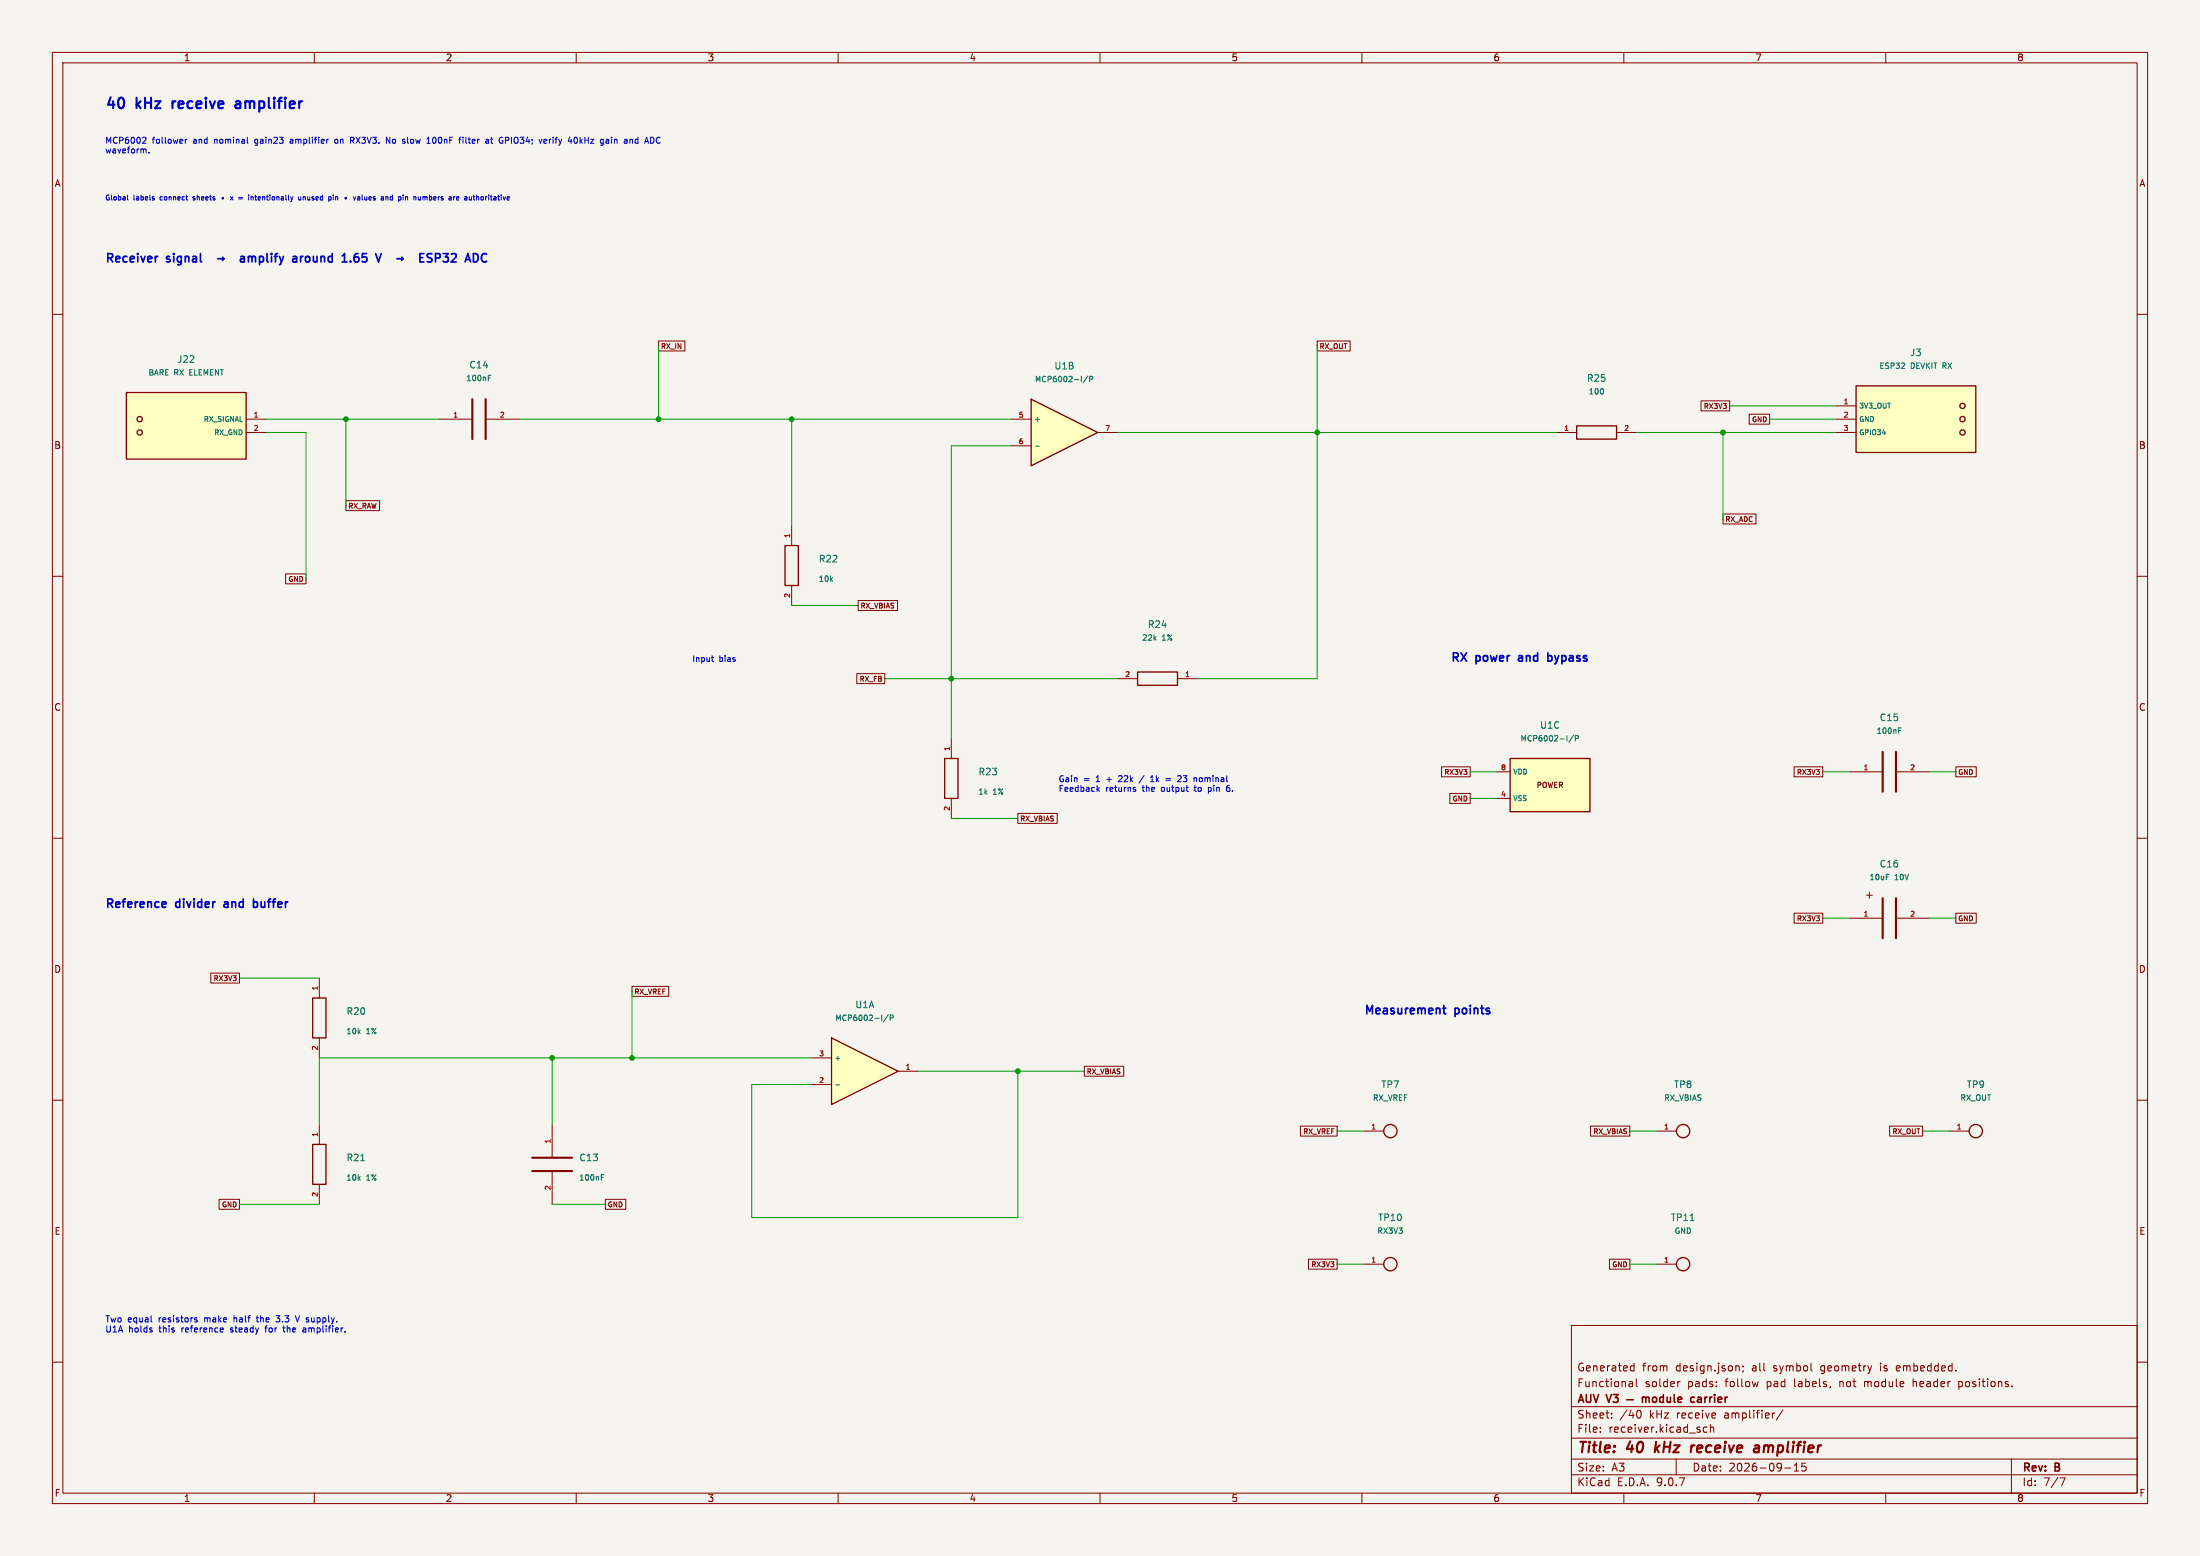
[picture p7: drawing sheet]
(kicad_sch (version 20250114) (generator "eeschema") (generator_version "9.0") (paper "A3") (title_block (title "40 kHz receive amplifier") (date "2026-09-15") (rev "B") (company "AUV V3 — module carrier") (comment 1 "Functional solder pads: follow pad labels, not module header positions.") (comment 2 "Generated from design.json; all symbol geometry is embedded."))
(lib_symbols
(symbol "AUV:J3" (pin_names (offset 0.508)) (exclude_from_sim no) (in_bom yes) (on_board yes) (property "Reference" "J" (at 0 0 0) (effects (font (size 1 1))))(property "Value" "ESP32 DEVKIT RX" (at 0 0 0) (effects (font (size 1 1))))(property "Footprint" "AUV_WirePads:WirePads_1x03" (at 0 0 0) (effects (font (size 1 1)) (hide yes)))(property "Datasheet" "" (at 0 0 0) (effects (font (size 1 1)) (hide yes)))
(symbol "J3_1_1" (rectangle (start -11.43 6.35) (end 11.43 -6.35) (stroke (width 0.254) (type default)) (fill (type background))) (circle (center 8.89 2.54) (radius 0.5) (stroke (width 0.254) (type default)) (fill (type none))) (circle (center 8.89 0) (radius 0.5) (stroke (width 0.254) (type default)) (fill (type none))) (circle (center 8.89 -2.54) (radius 0.5) (stroke (width 0.254) (type default)) (fill (type none))) (pin passive line (at -15.24 2.54 0) (length 3.81) (name "3V3 OUT" (effects (font (size 0.95 0.95)))) (number "1" (effects (font (size 0.95 0.95))))) (pin passive line (at -15.24 0 0) (length 3.81) (name "GND" (effects (font (size 0.95 0.95)))) (number "2" (effects (font (size 0.95 0.95))))) (pin passive line (at -15.24 -2.54 0) (length 3.81) (name "GPIO34" (effects (font (size 0.95 0.95)))) (number "3" (effects (font (size 0.95 0.95)))))))
(symbol "AUV:J22" (pin_names (offset 0.508)) (exclude_from_sim no) (in_bom yes) (on_board yes) (property "Reference" "J" (at 0 0 0) (effects (font (size 1 1))))(property "Value" "BARE RX ELEMENT" (at 0 0 0) (effects (font (size 1 1))))(property "Footprint" "AUV_WirePads:WirePads_1x02" (at 0 0 0) (effects (font (size 1 1)) (hide yes)))(property "Datasheet" "" (at 0 0 0) (effects (font (size 1 1)) (hide yes)))
(symbol "J22_1_1" (rectangle (start -11.43 6.35) (end 11.43 -6.35) (stroke (width 0.254) (type default)) (fill (type background))) (circle (center 8.89 1.27) (radius 0.5) (stroke (width 0.254) (type default)) (fill (type none))) (circle (center 8.89 -1.27) (radius 0.5) (stroke (width 0.254) (type default)) (fill (type none))) (pin passive line (at -15.24 1.27 0) (length 3.81) (name "RX SIGNAL" (effects (font (size 0.95 0.95)))) (number "1" (effects (font (size 0.95 0.95))))) (pin passive line (at -15.24 -1.27 0) (length 3.81) (name "RX GND" (effects (font (size 0.95 0.95)))) (number "2" (effects (font (size 0.95 0.95)))))))
(symbol "AUV:U1" (pin_names (offset 0.508)) (exclude_from_sim no) (in_bom yes) (on_board yes) (property "Reference" "U" (at 0 0 0) (effects (font (size 1 1))))(property "Value" "MCP6002-I/P" (at 0 0 0) (effects (font (size 1 1))))(property "Footprint" "Package_DIP:DIP-8_W7.62mm_Socket_LongPads" (at 0 0 0) (effects (font (size 1 1)) (hide yes)))(property "Datasheet" "" (at 0 0 0) (effects (font (size 1 1)) (hide yes)))
(symbol "U1_1_1" (polyline (pts (xy -6.35 6.35) (xy 6.35 0) (xy -6.35 -6.35) (xy -6.35 6.35)) (stroke (width 0.254) (type default)) (fill (type background))) (pin input line (at -10.16 2.54 0) (length 3.81) (name "+" (effects (font (size 0.95 0.95)))) (number "3" (effects (font (size 0.95 0.95))))) (pin input line (at -10.16 -2.54 0) (length 3.81) (name "−" (effects (font (size 0.95 0.95)))) (number "2" (effects (font (size 0.95 0.95))))) (pin output line (at 10.16 0 180) (length 3.81) (name "~" (effects (font (size 0.95 0.95)))) (number "1" (effects (font (size 0.95 0.95))))))
(symbol "U1_2_1" (polyline (pts (xy -6.35 6.35) (xy 6.35 0) (xy -6.35 -6.35) (xy -6.35 6.35)) (stroke (width 0.254) (type default)) (fill (type background))) (pin input line (at -10.16 2.54 0) (length 3.81) (name "+" (effects (font (size 0.95 0.95)))) (number "5" (effects (font (size 0.95 0.95))))) (pin input line (at -10.16 -2.54 0) (length 3.81) (name "−" (effects (font (size 0.95 0.95)))) (number "6" (effects (font (size 0.95 0.95))))) (pin output line (at 10.16 0 180) (length 3.81) (name "~" (effects (font (size 0.95 0.95)))) (number "7" (effects (font (size 0.95 0.95))))))
(symbol "U1_3_1" (rectangle (start -7.62 5.08) (end 7.62 -5.08) (stroke (width 0.254) (type default)) (fill (type background))) (text "POWER" (at 0 0 0) (effects (font (size 1 1)))) (pin power_in line (at -10.16 2.54 0) (length 2.54) (name "VDD" (effects (font (size 0.95 0.95)))) (number "8" (effects (font (size 0.95 0.95))))) (pin power_in line (at -10.16 -2.54 0) (length 2.54) (name "VSS" (effects (font (size 0.95 0.95)))) (number "4" (effects (font (size 0.95 0.95)))))))
(symbol "AUV:R20" (pin_names (offset 0.508)) (exclude_from_sim no) (in_bom yes) (on_board yes) (property "Reference" "R" (at 0 0 0) (effects (font (size 1 1))))(property "Value" "10k 1%" (at 0 0 0) (effects (font (size 1 1))))(property "Footprint" "Resistor_THT:R_Axial_DIN0207_L6.3mm_D2.5mm_P7.62mm_Horizontal" (at 0 0 0) (effects (font (size 1 1)) (hide yes)))(property "Datasheet" "" (at 0 0 0) (effects (font (size 1 1)) (hide yes)))
(symbol "R20_1_1" (rectangle (start -3.81 1.27) (end 3.81 -1.27) (stroke (width 0.254) (type default)) (fill (type none))) (pin passive line (at -7.62 0 0) (length 3.81) (name "~" (effects (font (size 0.95 0.95)))) (number "1" (effects (font (size 0.95 0.95))))) (pin passive line (at 7.62 0 180) (length 3.81) (name "~" (effects (font (size 0.95 0.95)))) (number "2" (effects (font (size 0.95 0.95)))))))
(symbol "AUV:R21" (pin_names (offset 0.508)) (exclude_from_sim no) (in_bom yes) (on_board yes) (property "Reference" "R" (at 0 0 0) (effects (font (size 1 1))))(property "Value" "10k 1%" (at 0 0 0) (effects (font (size 1 1))))(property "Footprint" "Resistor_THT:R_Axial_DIN0207_L6.3mm_D2.5mm_P7.62mm_Horizontal" (at 0 0 0) (effects (font (size 1 1)) (hide yes)))(property "Datasheet" "" (at 0 0 0) (effects (font (size 1 1)) (hide yes)))
(symbol "R21_1_1" (rectangle (start -3.81 1.27) (end 3.81 -1.27) (stroke (width 0.254) (type default)) (fill (type none))) (pin passive line (at -7.62 0 0) (length 3.81) (name "~" (effects (font (size 0.95 0.95)))) (number "1" (effects (font (size 0.95 0.95))))) (pin passive line (at 7.62 0 180) (length 3.81) (name "~" (effects (font (size 0.95 0.95)))) (number "2" (effects (font (size 0.95 0.95)))))))
(symbol "AUV:C13" (pin_names (offset 0.508)) (exclude_from_sim no) (in_bom yes) (on_board yes) (property "Reference" "C" (at 0 0 0) (effects (font (size 1 1))))(property "Value" "100nF" (at 0 0 0) (effects (font (size 1 1))))(property "Footprint" "Capacitor_THT:C_Disc_D3.0mm_W1.6mm_P2.50mm" (at 0 0 0) (effects (font (size 1 1)) (hide yes)))(property "Datasheet" "" (at 0 0 0) (effects (font (size 1 1)) (hide yes)))
(symbol "C13_1_1" (polyline (pts (xy -1.27 -3.81) (xy -1.27 3.81)) (stroke (width 0.4) (type default)) (fill (type none))) (polyline (pts (xy 1.27 -3.81) (xy 1.27 3.81)) (stroke (width 0.4) (type default)) (fill (type none))) (pin passive line (at -7.62 0 0) (length 6.35) (name "~" (effects (font (size 0.95 0.95)))) (number "1" (effects (font (size 0.95 0.95))))) (pin passive line (at 7.62 0 180) (length 6.35) (name "~" (effects (font (size 0.95 0.95)))) (number "2" (effects (font (size 0.95 0.95)))))))
(symbol "AUV:C14" (pin_names (offset 0.508)) (exclude_from_sim no) (in_bom yes) (on_board yes) (property "Reference" "C" (at 0 0 0) (effects (font (size 1 1))))(property "Value" "100nF" (at 0 0 0) (effects (font (size 1 1))))(property "Footprint" "Capacitor_THT:C_Disc_D3.0mm_W1.6mm_P2.50mm" (at 0 0 0) (effects (font (size 1 1)) (hide yes)))(property "Datasheet" "" (at 0 0 0) (effects (font (size 1 1)) (hide yes)))
(symbol "C14_1_1" (polyline (pts (xy -1.27 -3.81) (xy -1.27 3.81)) (stroke (width 0.4) (type default)) (fill (type none))) (polyline (pts (xy 1.27 -3.81) (xy 1.27 3.81)) (stroke (width 0.4) (type default)) (fill (type none))) (pin passive line (at -7.62 0 0) (length 6.35) (name "~" (effects (font (size 0.95 0.95)))) (number "1" (effects (font (size 0.95 0.95))))) (pin passive line (at 7.62 0 180) (length 6.35) (name "~" (effects (font (size 0.95 0.95)))) (number "2" (effects (font (size 0.95 0.95)))))))
(symbol "AUV:R22" (pin_names (offset 0.508)) (exclude_from_sim no) (in_bom yes) (on_board yes) (property "Reference" "R" (at 0 0 0) (effects (font (size 1 1))))(property "Value" "10k" (at 0 0 0) (effects (font (size 1 1))))(property "Footprint" "Resistor_THT:R_Axial_DIN0207_L6.3mm_D2.5mm_P7.62mm_Horizontal" (at 0 0 0) (effects (font (size 1 1)) (hide yes)))(property "Datasheet" "" (at 0 0 0) (effects (font (size 1 1)) (hide yes)))
(symbol "R22_1_1" (rectangle (start -3.81 1.27) (end 3.81 -1.27) (stroke (width 0.254) (type default)) (fill (type none))) (pin passive line (at -7.62 0 0) (length 3.81) (name "~" (effects (font (size 0.95 0.95)))) (number "1" (effects (font (size 0.95 0.95))))) (pin passive line (at 7.62 0 180) (length 3.81) (name "~" (effects (font (size 0.95 0.95)))) (number "2" (effects (font (size 0.95 0.95)))))))
(symbol "AUV:R23" (pin_names (offset 0.508)) (exclude_from_sim no) (in_bom yes) (on_board yes) (property "Reference" "R" (at 0 0 0) (effects (font (size 1 1))))(property "Value" "1k 1%" (at 0 0 0) (effects (font (size 1 1))))(property "Footprint" "Resistor_THT:R_Axial_DIN0207_L6.3mm_D2.5mm_P7.62mm_Horizontal" (at 0 0 0) (effects (font (size 1 1)) (hide yes)))(property "Datasheet" "" (at 0 0 0) (effects (font (size 1 1)) (hide yes)))
(symbol "R23_1_1" (rectangle (start -3.81 1.27) (end 3.81 -1.27) (stroke (width 0.254) (type default)) (fill (type none))) (pin passive line (at -7.62 0 0) (length 3.81) (name "~" (effects (font (size 0.95 0.95)))) (number "1" (effects (font (size 0.95 0.95))))) (pin passive line (at 7.62 0 180) (length 3.81) (name "~" (effects (font (size 0.95 0.95)))) (number "2" (effects (font (size 0.95 0.95)))))))
(symbol "AUV:R24" (pin_names (offset 0.508)) (exclude_from_sim no) (in_bom yes) (on_board yes) (property "Reference" "R" (at 0 0 0) (effects (font (size 1 1))))(property "Value" "22k 1%" (at 0 0 0) (effects (font (size 1 1))))(property "Footprint" "Resistor_THT:R_Axial_DIN0207_L6.3mm_D2.5mm_P7.62mm_Horizontal" (at 0 0 0) (effects (font (size 1 1)) (hide yes)))(property "Datasheet" "" (at 0 0 0) (effects (font (size 1 1)) (hide yes)))
(symbol "R24_1_1" (rectangle (start -3.81 1.27) (end 3.81 -1.27) (stroke (width 0.254) (type default)) (fill (type none))) (pin passive line (at -7.62 0 0) (length 3.81) (name "~" (effects (font (size 0.95 0.95)))) (number "1" (effects (font (size 0.95 0.95))))) (pin passive line (at 7.62 0 180) (length 3.81) (name "~" (effects (font (size 0.95 0.95)))) (number "2" (effects (font (size 0.95 0.95)))))))
(symbol "AUV:C15" (pin_names (offset 0.508)) (exclude_from_sim no) (in_bom yes) (on_board yes) (property "Reference" "C" (at 0 0 0) (effects (font (size 1 1))))(property "Value" "100nF" (at 0 0 0) (effects (font (size 1 1))))(property "Footprint" "Capacitor_THT:C_Disc_D3.0mm_W1.6mm_P2.50mm" (at 0 0 0) (effects (font (size 1 1)) (hide yes)))(property "Datasheet" "" (at 0 0 0) (effects (font (size 1 1)) (hide yes)))
(symbol "C15_1_1" (polyline (pts (xy -1.27 -3.81) (xy -1.27 3.81)) (stroke (width 0.4) (type default)) (fill (type none))) (polyline (pts (xy 1.27 -3.81) (xy 1.27 3.81)) (stroke (width 0.4) (type default)) (fill (type none))) (pin passive line (at -7.62 0 0) (length 6.35) (name "~" (effects (font (size 0.95 0.95)))) (number "1" (effects (font (size 0.95 0.95))))) (pin passive line (at 7.62 0 180) (length 6.35) (name "~" (effects (font (size 0.95 0.95)))) (number "2" (effects (font (size 0.95 0.95)))))))
(symbol "AUV:C16" (pin_names (offset 0.508)) (exclude_from_sim no) (in_bom yes) (on_board yes) (property "Reference" "C" (at 0 0 0) (effects (font (size 1 1))))(property "Value" "10uF 10V" (at 0 0 0) (effects (font (size 1 1))))(property "Footprint" "Capacitor_THT:CP_Radial_D5.0mm_P2.00mm" (at 0 0 0) (effects (font (size 1 1)) (hide yes)))(property "Datasheet" "" (at 0 0 0) (effects (font (size 1 1)) (hide yes)))
(symbol "C16_1_1" (polyline (pts (xy -1.27 -3.81) (xy -1.27 3.81)) (stroke (width 0.4) (type default)) (fill (type none))) (polyline (pts (xy 1.27 -3.81) (xy 1.27 3.81)) (stroke (width 0.4) (type default)) (fill (type none))) (text "+" (at -3.81 4.5 0) (effects (font (size 1.5 1.5)))) (pin passive line (at -7.62 0 0) (length 6.35) (name "~" (effects (font (size 0.95 0.95)))) (number "1" (effects (font (size 0.95 0.95))))) (pin passive line (at 7.62 0 180) (length 6.35) (name "~" (effects (font (size 0.95 0.95)))) (number "2" (effects (font (size 0.95 0.95)))))))
(symbol "AUV:R25" (pin_names (offset 0.508)) (exclude_from_sim no) (in_bom yes) (on_board yes) (property "Reference" "R" (at 0 0 0) (effects (font (size 1 1))))(property "Value" "100" (at 0 0 0) (effects (font (size 1 1))))(property "Footprint" "Resistor_THT:R_Axial_DIN0207_L6.3mm_D2.5mm_P7.62mm_Horizontal" (at 0 0 0) (effects (font (size 1 1)) (hide yes)))(property "Datasheet" "" (at 0 0 0) (effects (font (size 1 1)) (hide yes)))
(symbol "R25_1_1" (rectangle (start -3.81 1.27) (end 3.81 -1.27) (stroke (width 0.254) (type default)) (fill (type none))) (pin passive line (at -7.62 0 0) (length 3.81) (name "~" (effects (font (size 0.95 0.95)))) (number "1" (effects (font (size 0.95 0.95))))) (pin passive line (at 7.62 0 180) (length 3.81) (name "~" (effects (font (size 0.95 0.95)))) (number "2" (effects (font (size 0.95 0.95)))))))
(symbol "AUV:TP7" (pin_names (offset 0.508)) (exclude_from_sim no) (in_bom no) (on_board yes) (property "Reference" "TP" (at 0 0 0) (effects (font (size 1 1))))(property "Value" "RX_VREF" (at 0 0 0) (effects (font (size 1 1))))(property "Footprint" "TestPoint:TestPoint_THTPad_D2.0mm_Drill1.0mm" (at 0 0 0) (effects (font (size 1 1)) (hide yes)))(property "Datasheet" "" (at 0 0 0) (effects (font (size 1 1)) (hide yes)))
(symbol "TP7_1_1" (circle (center 0 0) (radius 1.27) (stroke (width 0.254) (type default)) (fill (type none))) (pin passive line (at -5.08 0 0) (length 3.81) (name "~" (effects (font (size 0.95 0.95)))) (number "1" (effects (font (size 0.95 0.95)))))))
(symbol "AUV:TP8" (pin_names (offset 0.508)) (exclude_from_sim no) (in_bom no) (on_board yes) (property "Reference" "TP" (at 0 0 0) (effects (font (size 1 1))))(property "Value" "RX_VBIAS" (at 0 0 0) (effects (font (size 1 1))))(property "Footprint" "TestPoint:TestPoint_THTPad_D2.0mm_Drill1.0mm" (at 0 0 0) (effects (font (size 1 1)) (hide yes)))(property "Datasheet" "" (at 0 0 0) (effects (font (size 1 1)) (hide yes)))
(symbol "TP8_1_1" (circle (center 0 0) (radius 1.27) (stroke (width 0.254) (type default)) (fill (type none))) (pin passive line (at -5.08 0 0) (length 3.81) (name "~" (effects (font (size 0.95 0.95)))) (number "1" (effects (font (size 0.95 0.95)))))))
(symbol "AUV:TP9" (pin_names (offset 0.508)) (exclude_from_sim no) (in_bom no) (on_board yes) (property "Reference" "TP" (at 0 0 0) (effects (font (size 1 1))))(property "Value" "RX_OUT" (at 0 0 0) (effects (font (size 1 1))))(property "Footprint" "TestPoint:TestPoint_THTPad_D2.0mm_Drill1.0mm" (at 0 0 0) (effects (font (size 1 1)) (hide yes)))(property "Datasheet" "" (at 0 0 0) (effects (font (size 1 1)) (hide yes)))
(symbol "TP9_1_1" (circle (center 0 0) (radius 1.27) (stroke (width 0.254) (type default)) (fill (type none))) (pin passive line (at -5.08 0 0) (length 3.81) (name "~" (effects (font (size 0.95 0.95)))) (number "1" (effects (font (size 0.95 0.95)))))))
(symbol "AUV:TP10" (pin_names (offset 0.508)) (exclude_from_sim no) (in_bom no) (on_board yes) (property "Reference" "TP" (at 0 0 0) (effects (font (size 1 1))))(property "Value" "RX3V3" (at 0 0 0) (effects (font (size 1 1))))(property "Footprint" "TestPoint:TestPoint_THTPad_D2.0mm_Drill1.0mm" (at 0 0 0) (effects (font (size 1 1)) (hide yes)))(property "Datasheet" "" (at 0 0 0) (effects (font (size 1 1)) (hide yes)))
(symbol "TP10_1_1" (circle (center 0 0) (radius 1.27) (stroke (width 0.254) (type default)) (fill (type none))) (pin passive line (at -5.08 0 0) (length 3.81) (name "~" (effects (font (size 0.95 0.95)))) (number "1" (effects (font (size 0.95 0.95)))))))
(symbol "AUV:TP11" (pin_names (offset 0.508)) (exclude_from_sim no) (in_bom no) (on_board yes) (property "Reference" "TP" (at 0 0 0) (effects (font (size 1 1))))(property "Value" "GND" (at 0 0 0) (effects (font (size 1 1))))(property "Footprint" "TestPoint:TestPoint_THTPad_D2.0mm_Drill1.0mm" (at 0 0 0) (effects (font (size 1 1)) (hide yes)))(property "Datasheet" "" (at 0 0 0) (effects (font (size 1 1)) (hide yes)))
(symbol "TP11_1_1" (circle (center 0 0) (radius 1.27) (stroke (width 0.254) (type default)) (fill (type none))) (pin passive line (at -5.08 0 0) (length 3.81) (name "~" (effects (font (size 0.95 0.95)))) (number "1" (effects (font (size 0.95 0.95))))))))
(text "40 kHz receive amplifier" (at 20 20 0) (effects (font (size 2 2) (bold yes)) (justify left)))
(text "MCP6002 follower and nominal gain23 amplifier on RX3V3. No slow 100nF filter at GPIO34; verify 40kHz gain and ADC\nwaveform." (at 20 28 0) (effects (font (size 1.15 1.15)) (justify left)))
(text "Global labels connect sheets • x = intentionally unused pin • values and pin numbers are authoritative" (at 20 38 0) (effects (font (size 0.95 0.95)) (justify left)))
(text "Receiver signal  →  amplify around 1.65 V  →  ESP32 ADC" (at 20 49.53 0) (effects (font (size 1.6 1.6) (bold yes)) (justify left)))
(symbol (lib_id "AUV:U1") (at 165.1 204.47 0) (unit 1) (exclude_from_sim no) (in_bom yes) (on_board yes) (dnp no) (property "Reference" "U1" (at 165.1 191.77 0) (effects (font (size 1.27 1.27))))(property "Value" "MCP6002-I/P" (at 165.1 194.31 0) (effects (font (size 1.05 1.05))))(property "Footprint" "Package_DIP:DIP-8_W7.62mm_Socket_LongPads" (at 165.1 204.47 0) (effects (font (size 1 1)) (hide yes)))(property "Datasheet" "" (at 165.1 204.47 0) (effects (font (size 1 1)) (hide yes)))(property "MPN" "MCP6002-I/P" (at 165.1 204.47 0) (effects (font (size 1 1)) (hide yes)))(pin "3")(pin "2")(pin "1") )
(symbol (lib_id "AUV:J22") (at 35.56 81.28 0) (mirror y) (unit 1) (exclude_from_sim no) (in_bom yes) (on_board yes) (dnp no) (property "Reference" "J22" (at 35.56 68.58 0) (effects (font (size 1.27 1.27))))(property "Value" "BARE RX ELEMENT" (at 35.56 71.12 0) (effects (font (size 1.05 1.05))))(property "Footprint" "AUV_WirePads:WirePads_1x02" (at 35.56 81.28 0) (effects (font (size 1 1)) (hide yes)))(property "Datasheet" "" (at 35.56 81.28 0) (effects (font (size 1 1)) (hide yes)))(property "MPN" "Bare plated through-hole wiring pads" (at 35.56 81.28 0) (effects (font (size 1 1)) (hide yes)))(property "FIT" "PCB pads; no module socket" (at 35.56 81.28 0) (effects (font (size 1 1)) (hide yes)))(pin "1")(pin "2") )
(symbol (lib_id "AUV:C14") (at 91.44 80.01 0) (unit 1) (exclude_from_sim no) (in_bom yes) (on_board yes) (dnp no) (property "Reference" "C14" (at 91.44 69.66 0) (effects (font (size 1.27 1.27))))(property "Value" "100nF" (at 91.44 72.2 0) (effects (font (size 1.05 1.05))))(property "Footprint" "Capacitor_THT:C_Disc_D3.0mm_W1.6mm_P2.50mm" (at 91.44 80.01 0) (effects (font (size 1 1)) (hide yes)))(property "Datasheet" "" (at 91.44 80.01 0) (effects (font (size 1 1)) (hide yes)))(pin "1")(pin "2") )
(symbol (lib_id "AUV:U1") (at 203.2 82.55 0) (unit 2) (exclude_from_sim no) (in_bom yes) (on_board yes) (dnp no) (property "Reference" "U1" (at 203.2 69.85 0) (effects (font (size 1.27 1.27))))(property "Value" "MCP6002-I/P" (at 203.2 72.39 0) (effects (font (size 1.05 1.05))))(property "Footprint" "Package_DIP:DIP-8_W7.62mm_Socket_LongPads" (at 203.2 82.55 0) (effects (font (size 1 1)) (hide yes)))(property "Datasheet" "" (at 203.2 82.55 0) (effects (font (size 1 1)) (hide yes)))(property "MPN" "MCP6002-I/P" (at 203.2 82.55 0) (effects (font (size 1 1)) (hide yes)))(pin "5")(pin "6")(pin "7") )
(symbol (lib_id "AUV:R22") (at 151.13 107.95 270) (unit 1) (exclude_from_sim no) (in_bom yes) (on_board yes) (dnp no) (property "Reference" "R22" (at 156.21 106.68 90) (effects (font (size 1.27 1.27)) (justify left)))(property "Value" "10k" (at 156.21 110.49 90) (effects (font (size 1.05 1.05)) (justify left)))(property "Footprint" "Resistor_THT:R_Axial_DIN0207_L6.3mm_D2.5mm_P7.62mm_Horizontal" (at 151.13 107.95 0) (effects (font (size 1 1)) (hide yes)))(property "Datasheet" "" (at 151.13 107.95 0) (effects (font (size 1 1)) (hide yes)))(pin "1")(pin "2") )
(symbol (lib_id "AUV:R24") (at 220.98 129.54 180) (unit 1) (exclude_from_sim no) (in_bom yes) (on_board yes) (dnp no) (property "Reference" "R24" (at 220.98 119.19 0) (effects (font (size 1.27 1.27))))(property "Value" "22k 1%" (at 220.98 121.73 0) (effects (font (size 1.05 1.05))))(property "Footprint" "Resistor_THT:R_Axial_DIN0207_L6.3mm_D2.5mm_P7.62mm_Horizontal" (at 220.98 129.54 0) (effects (font (size 1 1)) (hide yes)))(property "Datasheet" "" (at 220.98 129.54 0) (effects (font (size 1 1)) (hide yes)))(pin "1")(pin "2") )
(symbol (lib_id "AUV:R23") (at 181.61 148.59 270) (unit 1) (exclude_from_sim no) (in_bom yes) (on_board yes) (dnp no) (property "Reference" "R23" (at 186.69 147.32 90) (effects (font (size 1.27 1.27)) (justify left)))(property "Value" "1k 1%" (at 186.69 151.13 90) (effects (font (size 1.05 1.05)) (justify left)))(property "Footprint" "Resistor_THT:R_Axial_DIN0207_L6.3mm_D2.5mm_P7.62mm_Horizontal" (at 181.61 148.59 0) (effects (font (size 1 1)) (hide yes)))(property "Datasheet" "" (at 181.61 148.59 0) (effects (font (size 1 1)) (hide yes)))(pin "1")(pin "2") )
(symbol (lib_id "AUV:R25") (at 304.8 82.55 0) (unit 1) (exclude_from_sim no) (in_bom yes) (on_board yes) (dnp no) (property "Reference" "R25" (at 304.8 72.2 0) (effects (font (size 1.27 1.27))))(property "Value" "100" (at 304.8 74.74 0) (effects (font (size 1.05 1.05))))(property "Footprint" "Resistor_THT:R_Axial_DIN0207_L6.3mm_D2.5mm_P7.62mm_Horizontal" (at 304.8 82.55 0) (effects (font (size 1 1)) (hide yes)))(property "Datasheet" "" (at 304.8 82.55 0) (effects (font (size 1 1)) (hide yes)))(pin "1")(pin "2") )
(symbol (lib_id "AUV:J3") (at 365.76 80.01 0) (unit 1) (exclude_from_sim no) (in_bom yes) (on_board yes) (dnp no) (property "Reference" "J3" (at 365.76 67.31 0) (effects (font (size 1.27 1.27))))(property "Value" "ESP32 DEVKIT RX" (at 365.76 69.85 0) (effects (font (size 1.05 1.05))))(property "Footprint" "AUV_WirePads:WirePads_1x03" (at 365.76 80.01 0) (effects (font (size 1 1)) (hide yes)))(property "Datasheet" "" (at 365.76 80.01 0) (effects (font (size 1 1)) (hide yes)))(property "MPN" "Bare plated through-hole wiring pads" (at 365.76 80.01 0) (effects (font (size 1 1)) (hide yes)))(property "FIT" "PCB pads; no module socket" (at 365.76 80.01 0) (effects (font (size 1 1)) (hide yes)))(pin "1")(pin "2")(pin "3") )
(text "Input bias" (at 132.08 126 0) (effects (font (size 1.1 1.1)) (justify left)))
(text "Gain = 1 + 22k / 1k = 23 nominal\nFeedback returns the output to pin 6." (at 202 149.86 0) (effects (font (size 1.15 1.15)) (justify left)))
(text "Reference divider and buffer" (at 20 172.72 0) (effects (font (size 1.6 1.6) (bold yes)) (justify left)))
(symbol (lib_id "AUV:R20") (at 60.96 194.31 270) (unit 1) (exclude_from_sim no) (in_bom yes) (on_board yes) (dnp no) (property "Reference" "R20" (at 66.04 193.04 90) (effects (font (size 1.27 1.27)) (justify left)))(property "Value" "10k 1%" (at 66.04 196.85 90) (effects (font (size 1.05 1.05)) (justify left)))(property "Footprint" "Resistor_THT:R_Axial_DIN0207_L6.3mm_D2.5mm_P7.62mm_Horizontal" (at 60.96 194.31 0) (effects (font (size 1 1)) (hide yes)))(property "Datasheet" "" (at 60.96 194.31 0) (effects (font (size 1 1)) (hide yes)))(pin "1")(pin "2") )
(symbol (lib_id "AUV:R21") (at 60.96 222.25 270) (unit 1) (exclude_from_sim no) (in_bom yes) (on_board yes) (dnp no) (property "Reference" "R21" (at 66.04 220.98 90) (effects (font (size 1.27 1.27)) (justify left)))(property "Value" "10k 1%" (at 66.04 224.79 90) (effects (font (size 1.05 1.05)) (justify left)))(property "Footprint" "Resistor_THT:R_Axial_DIN0207_L6.3mm_D2.5mm_P7.62mm_Horizontal" (at 60.96 222.25 0) (effects (font (size 1 1)) (hide yes)))(property "Datasheet" "" (at 60.96 222.25 0) (effects (font (size 1 1)) (hide yes)))(pin "1")(pin "2") )
(symbol (lib_id "AUV:C13") (at 105.41 222.25 270) (unit 1) (exclude_from_sim no) (in_bom yes) (on_board yes) (dnp no) (property "Reference" "C13" (at 110.49 220.98 90) (effects (font (size 1.27 1.27)) (justify left)))(property "Value" "100nF" (at 110.49 224.79 90) (effects (font (size 1.05 1.05)) (justify left)))(property "Footprint" "Capacitor_THT:C_Disc_D3.0mm_W1.6mm_P2.50mm" (at 105.41 222.25 0) (effects (font (size 1 1)) (hide yes)))(property "Datasheet" "" (at 105.41 222.25 0) (effects (font (size 1 1)) (hide yes)))(pin "1")(pin "2") )
(text "Two equal resistors make half the 3.3 V supply.\nU1A holds this reference steady for the amplifier." (at 20 253 0) (effects (font (size 1.2 1.2)) (justify left)))
(text "RX power and bypass" (at 276.86 125.73 0) (effects (font (size 1.6 1.6) (bold yes)) (justify left)))
(symbol (lib_id "AUV:U1") (at 295.91 149.86 0) (unit 3) (exclude_from_sim no) (in_bom yes) (on_board yes) (dnp no) (property "Reference" "U1" (at 295.91 138.43 0) (effects (font (size 1.27 1.27))))(property "Value" "MCP6002-I/P" (at 295.91 140.97 0) (effects (font (size 1.05 1.05))))(property "Footprint" "Package_DIP:DIP-8_W7.62mm_Socket_LongPads" (at 295.91 149.86 0) (effects (font (size 1 1)) (hide yes)))(property "Datasheet" "" (at 295.91 149.86 0) (effects (font (size 1 1)) (hide yes)))(property "MPN" "MCP6002-I/P" (at 295.91 149.86 0) (effects (font (size 1 1)) (hide yes)))(pin "8")(pin "4") )
(wire (pts (xy 285.75 147.32) (xy 280.67 147.32)) (stroke (width 0) (type default)))
(global_label "RX3V3" (shape passive) (at 280.67 147.32 0) (effects (font (size 0.95 0.95)) (justify right)) (property "Intersheetrefs" "${INTERSHEET_REFS}" (at 280.67 147.32 0) (effects (font (size 1 1)) (hide yes))))
(wire (pts (xy 285.75 152.4) (xy 280.67 152.4)) (stroke (width 0) (type default)))
(global_label "GND" (shape passive) (at 280.67 152.4 0) (effects (font (size 0.95 0.95)) (justify right)) (property "Intersheetrefs" "${INTERSHEET_REFS}" (at 280.67 152.4 0) (effects (font (size 1 1)) (hide yes))))
(symbol (lib_id "AUV:C15") (at 360.68 147.32 0) (unit 1) (exclude_from_sim no) (in_bom yes) (on_board yes) (dnp no) (property "Reference" "C15" (at 360.68 136.97 0) (effects (font (size 1.27 1.27))))(property "Value" "100nF" (at 360.68 139.51 0) (effects (font (size 1.05 1.05))))(property "Footprint" "Capacitor_THT:C_Disc_D3.0mm_W1.6mm_P2.50mm" (at 360.68 147.32 0) (effects (font (size 1 1)) (hide yes)))(property "Datasheet" "" (at 360.68 147.32 0) (effects (font (size 1 1)) (hide yes)))(pin "1")(pin "2") )
(wire (pts (xy 353.06 147.32) (xy 347.98 147.32)) (stroke (width 0) (type default)))
(global_label "RX3V3" (shape passive) (at 347.98 147.32 0) (effects (font (size 0.95 0.95)) (justify right)) (property "Intersheetrefs" "${INTERSHEET_REFS}" (at 347.98 147.32 0) (effects (font (size 1 1)) (hide yes))))
(wire (pts (xy 368.3 147.32) (xy 373.38 147.32)) (stroke (width 0) (type default)))
(global_label "GND" (shape passive) (at 373.38 147.32 180) (effects (font (size 0.95 0.95)) (justify left)) (property "Intersheetrefs" "${INTERSHEET_REFS}" (at 373.38 147.32 0) (effects (font (size 1 1)) (hide yes))))
(symbol (lib_id "AUV:C16") (at 360.68 175.26 0) (unit 1) (exclude_from_sim no) (in_bom yes) (on_board yes) (dnp no) (property "Reference" "C16" (at 360.68 164.91 0) (effects (font (size 1.27 1.27))))(property "Value" "10uF 10V" (at 360.68 167.45 0) (effects (font (size 1.05 1.05))))(property "Footprint" "Capacitor_THT:CP_Radial_D5.0mm_P2.00mm" (at 360.68 175.26 0) (effects (font (size 1 1)) (hide yes)))(property "Datasheet" "" (at 360.68 175.26 0) (effects (font (size 1 1)) (hide yes)))(pin "1")(pin "2") )
(wire (pts (xy 353.06 175.26) (xy 347.98 175.26)) (stroke (width 0) (type default)))
(global_label "RX3V3" (shape passive) (at 347.98 175.26 0) (effects (font (size 0.95 0.95)) (justify right)) (property "Intersheetrefs" "${INTERSHEET_REFS}" (at 347.98 175.26 0) (effects (font (size 1 1)) (hide yes))))
(wire (pts (xy 368.3 175.26) (xy 373.38 175.26)) (stroke (width 0) (type default)))
(global_label "GND" (shape passive) (at 373.38 175.26 180) (effects (font (size 0.95 0.95)) (justify left)) (property "Intersheetrefs" "${INTERSHEET_REFS}" (at 373.38 175.26 0) (effects (font (size 1 1)) (hide yes))))
(text "Measurement points" (at 260.35 193.04 0) (effects (font (size 1.6 1.6) (bold yes)) (justify left)))
(symbol (lib_id "AUV:TP7") (at 265.43 215.9 0) (unit 1) (exclude_from_sim no) (in_bom no) (on_board yes) (dnp no) (property "Reference" "TP7" (at 265.43 207.01 0) (effects (font (size 1.27 1.27))))(property "Value" "RX_VREF" (at 265.43 209.55 0) (effects (font (size 1.05 1.05))))(property "Footprint" "TestPoint:TestPoint_THTPad_D2.0mm_Drill1.0mm" (at 265.43 215.9 0) (effects (font (size 1 1)) (hide yes)))(property "Datasheet" "" (at 265.43 215.9 0) (effects (font (size 1 1)) (hide yes)))(pin "1") )
(wire (pts (xy 260.35 215.9) (xy 255.27 215.9)) (stroke (width 0) (type default)))
(global_label "RX_VREF" (shape passive) (at 255.27 215.9 0) (effects (font (size 0.95 0.95)) (justify right)) (property "Intersheetrefs" "${INTERSHEET_REFS}" (at 255.27 215.9 0) (effects (font (size 1 1)) (hide yes))))
(symbol (lib_id "AUV:TP8") (at 321.31 215.9 0) (unit 1) (exclude_from_sim no) (in_bom no) (on_board yes) (dnp no) (property "Reference" "TP8" (at 321.31 207.01 0) (effects (font (size 1.27 1.27))))(property "Value" "RX_VBIAS" (at 321.31 209.55 0) (effects (font (size 1.05 1.05))))(property "Footprint" "TestPoint:TestPoint_THTPad_D2.0mm_Drill1.0mm" (at 321.31 215.9 0) (effects (font (size 1 1)) (hide yes)))(property "Datasheet" "" (at 321.31 215.9 0) (effects (font (size 1 1)) (hide yes)))(pin "1") )
(wire (pts (xy 316.23 215.9) (xy 311.15 215.9)) (stroke (width 0) (type default)))
(global_label "RX_VBIAS" (shape passive) (at 311.15 215.9 0) (effects (font (size 0.95 0.95)) (justify right)) (property "Intersheetrefs" "${INTERSHEET_REFS}" (at 311.15 215.9 0) (effects (font (size 1 1)) (hide yes))))
(symbol (lib_id "AUV:TP9") (at 377.19 215.9 0) (unit 1) (exclude_from_sim no) (in_bom no) (on_board yes) (dnp no) (property "Reference" "TP9" (at 377.19 207.01 0) (effects (font (size 1.27 1.27))))(property "Value" "RX_OUT" (at 377.19 209.55 0) (effects (font (size 1.05 1.05))))(property "Footprint" "TestPoint:TestPoint_THTPad_D2.0mm_Drill1.0mm" (at 377.19 215.9 0) (effects (font (size 1 1)) (hide yes)))(property "Datasheet" "" (at 377.19 215.9 0) (effects (font (size 1 1)) (hide yes)))(pin "1") )
(wire (pts (xy 372.11 215.9) (xy 367.03 215.9)) (stroke (width 0) (type default)))
(global_label "RX_OUT" (shape passive) (at 367.03 215.9 0) (effects (font (size 0.95 0.95)) (justify right)) (property "Intersheetrefs" "${INTERSHEET_REFS}" (at 367.03 215.9 0) (effects (font (size 1 1)) (hide yes))))
(symbol (lib_id "AUV:TP10") (at 265.43 241.3 0) (unit 1) (exclude_from_sim no) (in_bom no) (on_board yes) (dnp no) (property "Reference" "TP10" (at 265.43 232.41 0) (effects (font (size 1.27 1.27))))(property "Value" "RX3V3" (at 265.43 234.95 0) (effects (font (size 1.05 1.05))))(property "Footprint" "TestPoint:TestPoint_THTPad_D2.0mm_Drill1.0mm" (at 265.43 241.3 0) (effects (font (size 1 1)) (hide yes)))(property "Datasheet" "" (at 265.43 241.3 0) (effects (font (size 1 1)) (hide yes)))(pin "1") )
(wire (pts (xy 260.35 241.3) (xy 255.27 241.3)) (stroke (width 0) (type default)))
(global_label "RX3V3" (shape passive) (at 255.27 241.3 0) (effects (font (size 0.95 0.95)) (justify right)) (property "Intersheetrefs" "${INTERSHEET_REFS}" (at 255.27 241.3 0) (effects (font (size 1 1)) (hide yes))))
(symbol (lib_id "AUV:TP11") (at 321.31 241.3 0) (unit 1) (exclude_from_sim no) (in_bom no) (on_board yes) (dnp no) (property "Reference" "TP11" (at 321.31 232.41 0) (effects (font (size 1.27 1.27))))(property "Value" "GND" (at 321.31 234.95 0) (effects (font (size 1.05 1.05))))(property "Footprint" "TestPoint:TestPoint_THTPad_D2.0mm_Drill1.0mm" (at 321.31 241.3 0) (effects (font (size 1 1)) (hide yes)))(property "Datasheet" "" (at 321.31 241.3 0) (effects (font (size 1 1)) (hide yes)))(pin "1") )
(wire (pts (xy 316.23 241.3) (xy 311.15 241.3)) (stroke (width 0) (type default)))
(global_label "GND" (shape passive) (at 311.15 241.3 0) (effects (font (size 0.95 0.95)) (justify right)) (property "Intersheetrefs" "${INTERSHEET_REFS}" (at 311.15 241.3 0) (effects (font (size 1 1)) (hide yes))))
(wire (pts (xy 45.72 229.87) (xy 60.96 229.87)) (stroke (width 0) (type default)))
(wire (pts (xy 50.8 82.55) (xy 58.42 82.55)) (stroke (width 0) (type default)))
(wire (pts (xy 58.42 82.55) (xy 58.42 110.49)) (stroke (width 0) (type default)))
(wire (pts (xy 105.41 229.87) (xy 115.57 229.87)) (stroke (width 0) (type default)))
(wire (pts (xy 337.82 80.01) (xy 350.52 80.01)) (stroke (width 0) (type default)))
(wire (pts (xy 45.72 186.69) (xy 60.96 186.69)) (stroke (width 0) (type default)))
(wire (pts (xy 330.2 77.47) (xy 350.52 77.47)) (stroke (width 0) (type default)))
(wire (pts (xy 312.42 82.55) (xy 328.93 82.55)) (stroke (width 0) (type default)))
(wire (pts (xy 328.93 82.55) (xy 328.93 99.06)) (stroke (width 0) (type default)))
(wire (pts (xy 328.93 82.55) (xy 350.52 82.55)) (stroke (width 0) (type default)))
(wire (pts (xy 168.91 129.54) (xy 181.61 129.54)) (stroke (width 0) (type default)))
(wire (pts (xy 181.61 85.09) (xy 181.61 129.54)) (stroke (width 0) (type default)))
(wire (pts (xy 181.61 85.09) (xy 193.04 85.09)) (stroke (width 0) (type default)))
(wire (pts (xy 181.61 129.54) (xy 181.61 140.97)) (stroke (width 0) (type default)))
(wire (pts (xy 181.61 129.54) (xy 213.36 129.54)) (stroke (width 0) (type default)))
(wire (pts (xy 99.06 80.01) (xy 125.73 80.01)) (stroke (width 0) (type default)))
(wire (pts (xy 125.73 66.04) (xy 125.73 80.01)) (stroke (width 0) (type default)))
(wire (pts (xy 125.73 80.01) (xy 151.13 80.01)) (stroke (width 0) (type default)))
(wire (pts (xy 151.13 80.01) (xy 151.13 100.33)) (stroke (width 0) (type default)))
(wire (pts (xy 151.13 80.01) (xy 193.04 80.01)) (stroke (width 0) (type default)))
(wire (pts (xy 213.36 82.55) (xy 251.46 82.55)) (stroke (width 0) (type default)))
(wire (pts (xy 228.6 129.54) (xy 251.46 129.54)) (stroke (width 0) (type default)))
(wire (pts (xy 251.46 66.04) (xy 251.46 82.55)) (stroke (width 0) (type default)))
(wire (pts (xy 251.46 82.55) (xy 251.46 129.54)) (stroke (width 0) (type default)))
(wire (pts (xy 251.46 82.55) (xy 297.18 82.55)) (stroke (width 0) (type default)))
(wire (pts (xy 50.8 80.01) (xy 66.04 80.01)) (stroke (width 0) (type default)))
(wire (pts (xy 66.04 80.01) (xy 66.04 96.52)) (stroke (width 0) (type default)))
(wire (pts (xy 66.04 80.01) (xy 83.82 80.01)) (stroke (width 0) (type default)))
(wire (pts (xy 143.51 207.01) (xy 143.51 232.41)) (stroke (width 0) (type default)))
(wire (pts (xy 143.51 207.01) (xy 154.94 207.01)) (stroke (width 0) (type default)))
(wire (pts (xy 143.51 232.41) (xy 194.31 232.41)) (stroke (width 0) (type default)))
(wire (pts (xy 151.13 115.57) (xy 163.83 115.57)) (stroke (width 0) (type default)))
(wire (pts (xy 175.26 204.47) (xy 194.31 204.47)) (stroke (width 0) (type default)))
(wire (pts (xy 181.61 156.21) (xy 194.31 156.21)) (stroke (width 0) (type default)))
(wire (pts (xy 194.31 204.47) (xy 194.31 232.41)) (stroke (width 0) (type default)))
(wire (pts (xy 194.31 204.47) (xy 207.01 204.47)) (stroke (width 0) (type default)))
(wire (pts (xy 60.96 201.93) (xy 60.96 214.63)) (stroke (width 0) (type default)))
(wire (pts (xy 60.96 201.93) (xy 105.41 201.93)) (stroke (width 0) (type default)))
(wire (pts (xy 105.41 201.93) (xy 105.41 214.63)) (stroke (width 0) (type default)))
(wire (pts (xy 105.41 201.93) (xy 120.65 201.93)) (stroke (width 0) (type default)))
(wire (pts (xy 120.65 189.23) (xy 120.65 201.93)) (stroke (width 0) (type default)))
(wire (pts (xy 120.65 201.93) (xy 154.94 201.93)) (stroke (width 0) (type default)))
(junction (at 328.93 82.55) (diameter 0) (color 0 0 0 0))
(junction (at 181.61 129.54) (diameter 0) (color 0 0 0 0))
(junction (at 125.73 80.01) (diameter 0) (color 0 0 0 0))
(junction (at 151.13 80.01) (diameter 0) (color 0 0 0 0))
(junction (at 251.46 82.55) (diameter 0) (color 0 0 0 0))
(junction (at 66.04 80.01) (diameter 0) (color 0 0 0 0))
(junction (at 194.31 204.47) (diameter 0) (color 0 0 0 0))
(junction (at 105.41 201.93) (diameter 0) (color 0 0 0 0))
(junction (at 120.65 201.93) (diameter 0) (color 0 0 0 0))
(global_label "RX_RAW" (shape passive) (at 66.04 96.52 180) (effects (font (size 0.95 0.95)) (justify left)) (property "Intersheetrefs" "${INTERSHEET_REFS}" (at 66.04 96.52 0) (effects (font (size 1 1)) (hide yes))))
(global_label "GND" (shape passive) (at 58.42 110.49 0) (effects (font (size 0.95 0.95)) (justify right)) (property "Intersheetrefs" "${INTERSHEET_REFS}" (at 58.42 110.49 0) (effects (font (size 1 1)) (hide yes))))
(global_label "RX_IN" (shape passive) (at 125.73 66.04 180) (effects (font (size 0.95 0.95)) (justify left)) (property "Intersheetrefs" "${INTERSHEET_REFS}" (at 125.73 66.04 0) (effects (font (size 1 1)) (hide yes))))
(global_label "RX_VBIAS" (shape passive) (at 163.83 115.57 180) (effects (font (size 0.95 0.95)) (justify left)) (property "Intersheetrefs" "${INTERSHEET_REFS}" (at 163.83 115.57 0) (effects (font (size 1 1)) (hide yes))))
(global_label "RX_FB" (shape passive) (at 168.91 129.54 0) (effects (font (size 0.95 0.95)) (justify right)) (property "Intersheetrefs" "${INTERSHEET_REFS}" (at 168.91 129.54 0) (effects (font (size 1 1)) (hide yes))))
(global_label "RX_VBIAS" (shape passive) (at 194.31 156.21 180) (effects (font (size 0.95 0.95)) (justify left)) (property "Intersheetrefs" "${INTERSHEET_REFS}" (at 194.31 156.21 0) (effects (font (size 1 1)) (hide yes))))
(global_label "RX_OUT" (shape passive) (at 251.46 66.04 180) (effects (font (size 0.95 0.95)) (justify left)) (property "Intersheetrefs" "${INTERSHEET_REFS}" (at 251.46 66.04 0) (effects (font (size 1 1)) (hide yes))))
(global_label "RX_ADC" (shape passive) (at 328.93 99.06 180) (effects (font (size 0.95 0.95)) (justify left)) (property "Intersheetrefs" "${INTERSHEET_REFS}" (at 328.93 99.06 0) (effects (font (size 1 1)) (hide yes))))
(global_label "RX3V3" (shape passive) (at 330.2 77.47 0) (effects (font (size 0.95 0.95)) (justify right)) (property "Intersheetrefs" "${INTERSHEET_REFS}" (at 330.2 77.47 0) (effects (font (size 1 1)) (hide yes))))
(global_label "GND" (shape passive) (at 337.82 80.01 0) (effects (font (size 0.95 0.95)) (justify right)) (property "Intersheetrefs" "${INTERSHEET_REFS}" (at 337.82 80.01 0) (effects (font (size 1 1)) (hide yes))))
(global_label "RX3V3" (shape passive) (at 45.72 186.69 0) (effects (font (size 0.95 0.95)) (justify right)) (property "Intersheetrefs" "${INTERSHEET_REFS}" (at 45.72 186.69 0) (effects (font (size 1 1)) (hide yes))))
(global_label "RX_VREF" (shape passive) (at 120.65 189.23 180) (effects (font (size 0.95 0.95)) (justify left)) (property "Intersheetrefs" "${INTERSHEET_REFS}" (at 120.65 189.23 0) (effects (font (size 1 1)) (hide yes))))
(global_label "GND" (shape passive) (at 45.72 229.87 0) (effects (font (size 0.95 0.95)) (justify right)) (property "Intersheetrefs" "${INTERSHEET_REFS}" (at 45.72 229.87 0) (effects (font (size 1 1)) (hide yes))))
(global_label "GND" (shape passive) (at 115.57 229.87 180) (effects (font (size 0.95 0.95)) (justify left)) (property "Intersheetrefs" "${INTERSHEET_REFS}" (at 115.57 229.87 0) (effects (font (size 1 1)) (hide yes))))
(global_label "RX_VBIAS" (shape passive) (at 207.01 204.47 180) (effects (font (size 0.95 0.95)) (justify left)) (property "Intersheetrefs" "${INTERSHEET_REFS}" (at 207.01 204.47 0) (effects (font (size 1 1)) (hide yes))))
(sheet_instances (path "" (page "7")))
(embedded_fonts no))
